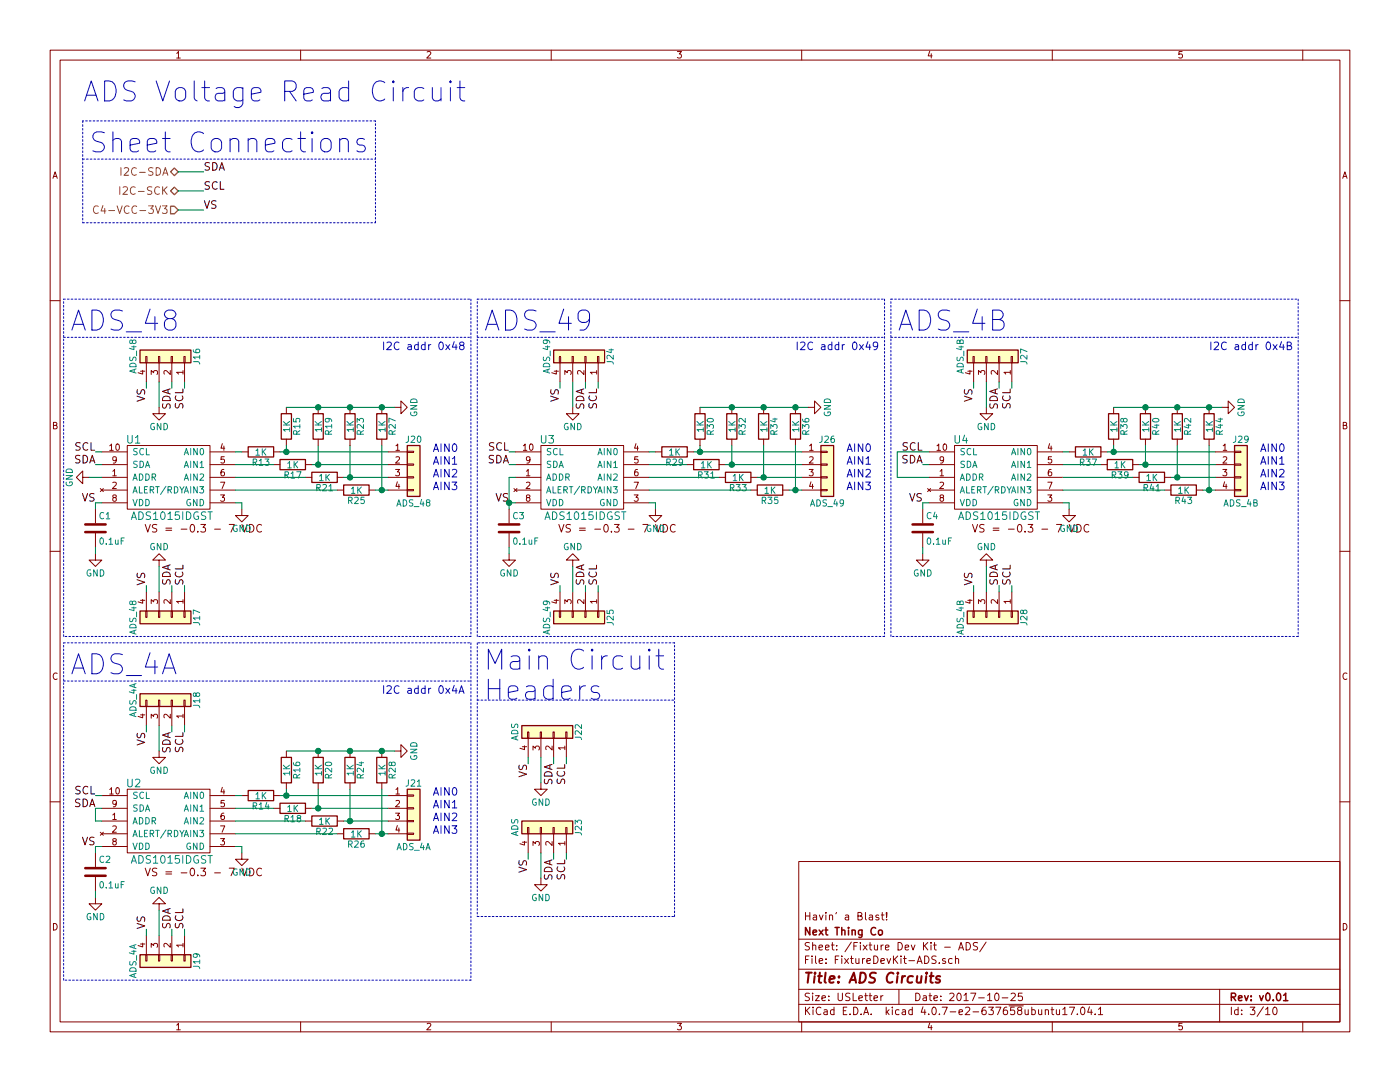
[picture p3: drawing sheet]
EESchema Schematic File Version 2
LIBS:Fixture-Dev-Kit-rescue
LIBS:power
LIBS:device
LIBS:switches
LIBS:relays
LIBS:motors
LIBS:transistors
LIBS:conn
LIBS:linear
LIBS:regul
LIBS:74xx
LIBS:cmos4000
LIBS:adc-dac
LIBS:memory
LIBS:xilinx
LIBS:microcontrollers
LIBS:dsp
LIBS:microchip
LIBS:analog_switches
LIBS:motorola
LIBS:texas
LIBS:intel
LIBS:audio
LIBS:interface
LIBS:digital-audio
LIBS:philips
LIBS:display
LIBS:cypress
LIBS:siliconi
LIBS:opto
LIBS:atmel
LIBS:contrib
LIBS:valves
LIBS:FDN337N
LIBS:Fixture-Dev-Kit-cache
EELAYER 25 0
EELAYER END
$Descr USLetter 11000 8500
encoding utf-8
Sheet 3 10
Title "ADS Circuits"
Date "2017-10-25"
Rev "v0.01"
Comp "Next Thing Co"
Comment1 "Havin' a Blast!"
Comment2 ""
Comment3 ""
Comment4 ""
$EndDescr
Text Notes 650  800  0    157  ~ 0
ADS Voltage Read Circuit
$Comp
L ADS1015IDGST U1
U 1 1
P 1350 4050
F 0 "U1" H 1050 4650 60  0000 C CNN
F 1 "ADS1015IDGST" H 1350 4050 60  0000 C CNN
F 2 "" H 1350 4050 60  0001 C CNN
F 3 "" H 1350 4050 60  0001 C CNN
	1    1350 4050
	1    0    0    -1  
$EndComp
$Comp
L Conn_01x04 J20
U 1 1
P 3250 3650
F 0 "J20" H 3250 3850 50  0000 C CNN
F 1 "ADS_48" H 3250 3350 50  0000 C CNN
F 2 "Pin_Headers:Pin_Header_Straight_1x04_Pitch2.54mm" H 3250 3650 50  0001 C CNN
F 3 "" H 3250 3650 50  0001 C CNN
	1    3250 3650
	1    0    0    -1  
$EndComp
Text Notes 3400 3550 0    60   ~ 0
AIN0
Text Notes 3400 3650 0    60   ~ 0
AIN1
Text Notes 3400 3750 0    60   ~ 0
AIN2
Text Notes 3400 3850 0    60   ~ 0
AIN3
$Comp
L R R19
U 1 1
P 2500 3350
F 0 "R19" V 2580 3350 50  0000 C CNN
F 1 "1K" V 2500 3350 50  0000 C CNN
F 2 "Resistors_SMD:R_0805_HandSoldering" V 2430 3350 50  0001 C CNN
F 3 "" H 2500 3350 50  0001 C CNN
	1    2500 3350
	1    0    0    -1  
$EndComp
$Comp
L R R23
U 1 1
P 2750 3350
F 0 "R23" V 2830 3350 50  0000 C CNN
F 1 "1K" V 2750 3350 50  0000 C CNN
F 2 "Resistors_SMD:R_0805_HandSoldering" V 2680 3350 50  0001 C CNN
F 3 "" H 2750 3350 50  0001 C CNN
	1    2750 3350
	1    0    0    -1  
$EndComp
$Comp
L R R27
U 1 1
P 3000 3350
F 0 "R27" V 3080 3350 50  0000 C CNN
F 1 "1K" V 3000 3350 50  0000 C CNN
F 2 "Resistors_SMD:R_0805_HandSoldering" V 2930 3350 50  0001 C CNN
F 3 "" H 3000 3350 50  0001 C CNN
	1    3000 3350
	1    0    0    -1  
$EndComp
$Comp
L R R13
U 1 1
P 2050 3550
F 0 "R13" V 2130 3550 50  0000 C CNN
F 1 "1K" V 2050 3550 50  0000 C CNN
F 2 "Resistors_SMD:R_0805_HandSoldering" V 1980 3550 50  0001 C CNN
F 3 "" H 2050 3550 50  0001 C CNN
	1    2050 3550
	0    1    1    0   
$EndComp
$Comp
L R R17
U 1 1
P 2300 3650
F 0 "R17" V 2380 3650 50  0000 C CNN
F 1 "1K" V 2300 3650 50  0000 C CNN
F 2 "Resistors_SMD:R_0805_HandSoldering" V 2230 3650 50  0001 C CNN
F 3 "" H 2300 3650 50  0001 C CNN
	1    2300 3650
	0    1    1    0   
$EndComp
$Comp
L R R21
U 1 1
P 2550 3750
F 0 "R21" V 2630 3750 50  0000 C CNN
F 1 "1K" V 2550 3750 50  0000 C CNN
F 2 "Resistors_SMD:R_0805_HandSoldering" V 2480 3750 50  0001 C CNN
F 3 "" H 2550 3750 50  0001 C CNN
	1    2550 3750
	0    1    1    0   
$EndComp
$Comp
L R R25
U 1 1
P 2800 3850
F 0 "R25" V 2880 3850 50  0000 C CNN
F 1 "1K" V 2800 3850 50  0000 C CNN
F 2 "Resistors_SMD:R_0805_HandSoldering" V 2730 3850 50  0001 C CNN
F 3 "" H 2800 3850 50  0001 C CNN
	1    2800 3850
	0    1    1    0   
$EndComp
$Comp
L GND #PWR020
U 1 1
P 3100 3200
F 0 "#PWR020" H 3100 2950 50  0001 C CNN
F 1 "GND" H 3100 3050 50  0000 C CNN
F 2 "" H 3100 3200 50  0001 C CNN
F 3 "" H 3100 3200 50  0001 C CNN
	1    3100 3200
	0    -1   -1   0   
$EndComp
$Comp
L R R15
U 1 1
P 2250 3350
F 0 "R15" V 2330 3350 50  0000 C CNN
F 1 "1K" V 2250 3350 50  0000 C CNN
F 2 "Resistors_SMD:R_0805_HandSoldering" V 2180 3350 50  0001 C CNN
F 3 "" H 2250 3350 50  0001 C CNN
	1    2250 3350
	1    0    0    -1  
$EndComp
$Comp
L GND #PWR021
U 1 1
P 1900 4000
F 0 "#PWR021" H 1900 3750 50  0001 C CNN
F 1 "GND" H 1900 3850 50  0000 C CNN
F 2 "" H 1900 4000 50  0001 C CNN
F 3 "" H 1900 4000 50  0001 C CNN
	1    1900 4000
	1    0    0    -1  
$EndComp
Wire Wire Line
	1850 3950 1900 3950
Wire Wire Line
	1900 3950 1900 4000
$Comp
L GND #PWR022
U 1 1
P 700 3750
F 0 "#PWR022" H 700 3500 50  0001 C CNN
F 1 "GND" H 700 3600 50  0000 C CNN
F 2 "" H 700 3750 50  0001 C CNN
F 3 "" H 700 3750 50  0001 C CNN
	1    700  3750
	0    1    1    0   
$EndComp
Wire Wire Line
	700  3750 800  3750
Text Notes 3000 2750 0    60   ~ 0
I2C addr 0x48\n
Wire Wire Line
	3050 3850 2950 3850
Wire Wire Line
	3000 3500 3000 3850
Connection ~ 3000 3850
Wire Wire Line
	3050 3750 2700 3750
Wire Wire Line
	2750 3500 2750 3750
Connection ~ 2750 3750
Wire Wire Line
	3050 3650 2450 3650
Wire Wire Line
	2500 3500 2500 3650
Connection ~ 2500 3650
Wire Wire Line
	3050 3550 2200 3550
Wire Wire Line
	2250 3500 2250 3550
Connection ~ 2250 3550
Wire Wire Line
	2250 3200 3100 3200
Connection ~ 2500 3200
Connection ~ 2750 3200
Connection ~ 3000 3200
Wire Wire Line
	1850 3550 1900 3550
Wire Wire Line
	1850 3650 2150 3650
Wire Wire Line
	1850 3750 2400 3750
Wire Wire Line
	1850 3850 2650 3850
Text Label 750  3550 2    60   ~ 0
SCL
Text Label 750  3650 2    60   ~ 0
SDA
Text Label 750  3950 2    60   ~ 0
VS
$Comp
L Conn_01x04 J16
U 1 1
P 1350 2800
F 0 "J16" H 1350 3000 50  0000 C CNN
F 1 "ADS_48" H 1350 2500 50  0000 C CNN
F 2 "Pin_Headers:Pin_Header_Straight_1x04_Pitch2.54mm" H 1350 2800 50  0001 C CNN
F 3 "" H 1350 2800 50  0001 C CNN
	1    1350 2800
	0    1    -1   0   
$EndComp
Text Label 1150 3050 3    60   ~ 0
VS
Text Label 1350 3050 3    60   ~ 0
SDA
Text Label 1450 3050 3    60   ~ 0
SCL
$Comp
L GND #PWR023
U 1 1
P 1250 3200
F 0 "#PWR023" H 1250 2950 50  0001 C CNN
F 1 "GND" H 1250 3050 50  0000 C CNN
F 2 "" H 1250 3200 50  0001 C CNN
F 3 "" H 1250 3200 50  0001 C CNN
	1    1250 3200
	1    0    0    -1  
$EndComp
Wire Wire Line
	1150 3000 1150 3050
Wire Wire Line
	1250 3000 1250 3200
Wire Wire Line
	1350 3000 1350 3050
Wire Wire Line
	1450 3000 1450 3050
$Comp
L Conn_01x04 J17
U 1 1
P 1350 4850
F 0 "J17" H 1350 5050 50  0000 C CNN
F 1 "ADS_48" H 1350 4550 50  0000 C CNN
F 2 "Pin_Headers:Pin_Header_Straight_1x04_Pitch2.54mm" H 1350 4850 50  0001 C CNN
F 3 "" H 1350 4850 50  0001 C CNN
	1    1350 4850
	0    1    1    0   
$EndComp
Text Label 1150 4600 1    60   ~ 0
VS
Text Label 1350 4600 1    60   ~ 0
SDA
Text Label 1450 4600 1    60   ~ 0
SCL
$Comp
L GND #PWR024
U 1 1
P 1250 4450
F 0 "#PWR024" H 1250 4200 50  0001 C CNN
F 1 "GND" H 1250 4300 50  0000 C CNN
F 2 "" H 1250 4450 50  0001 C CNN
F 3 "" H 1250 4450 50  0001 C CNN
	1    1250 4450
	1    0    0    1   
$EndComp
Wire Wire Line
	1150 4650 1150 4600
Wire Wire Line
	1250 4650 1250 4450
Wire Wire Line
	1350 4650 1350 4600
Wire Wire Line
	1450 4650 1450 4600
Text Notes 550  2600 0    157  ~ 0
ADS_48
Wire Notes Line
	500  2350 3700 2350
Wire Notes Line
	3700 2350 3700 5000
Wire Notes Line
	3700 5000 500  5000
Wire Notes Line
	500  5000 500  2350
Wire Notes Line
	500  2650 3700 2650
$Comp
L ADS1015IDGST U3
U 1 1
P 4600 4050
F 0 "U3" H 4300 4650 60  0000 C CNN
F 1 "ADS1015IDGST" H 4600 4050 60  0000 C CNN
F 2 "" H 4600 4050 60  0001 C CNN
F 3 "" H 4600 4050 60  0001 C CNN
	1    4600 4050
	1    0    0    -1  
$EndComp
$Comp
L Conn_01x04 J26
U 1 1
P 6500 3650
F 0 "J26" H 6500 3850 50  0000 C CNN
F 1 "ADS_49" H 6500 3350 50  0000 C CNN
F 2 "Pin_Headers:Pin_Header_Straight_1x04_Pitch2.54mm" H 6500 3650 50  0001 C CNN
F 3 "" H 6500 3650 50  0001 C CNN
	1    6500 3650
	1    0    0    -1  
$EndComp
Text Notes 6650 3550 0    60   ~ 0
AIN0
Text Notes 6650 3650 0    60   ~ 0
AIN1
Text Notes 6650 3750 0    60   ~ 0
AIN2
Text Notes 6650 3850 0    60   ~ 0
AIN3
$Comp
L R R32
U 1 1
P 5750 3350
F 0 "R32" V 5830 3350 50  0000 C CNN
F 1 "1K" V 5750 3350 50  0000 C CNN
F 2 "Resistors_SMD:R_0805_HandSoldering" V 5680 3350 50  0001 C CNN
F 3 "" H 5750 3350 50  0001 C CNN
	1    5750 3350
	1    0    0    -1  
$EndComp
$Comp
L R R34
U 1 1
P 6000 3350
F 0 "R34" V 6080 3350 50  0000 C CNN
F 1 "1K" V 6000 3350 50  0000 C CNN
F 2 "Resistors_SMD:R_0805_HandSoldering" V 5930 3350 50  0001 C CNN
F 3 "" H 6000 3350 50  0001 C CNN
	1    6000 3350
	1    0    0    -1  
$EndComp
$Comp
L R R36
U 1 1
P 6250 3350
F 0 "R36" V 6330 3350 50  0000 C CNN
F 1 "1K" V 6250 3350 50  0000 C CNN
F 2 "Resistors_SMD:R_0805_HandSoldering" V 6180 3350 50  0001 C CNN
F 3 "" H 6250 3350 50  0001 C CNN
	1    6250 3350
	1    0    0    -1  
$EndComp
$Comp
L R R29
U 1 1
P 5300 3550
F 0 "R29" V 5380 3550 50  0000 C CNN
F 1 "1K" V 5300 3550 50  0000 C CNN
F 2 "Resistors_SMD:R_0805_HandSoldering" V 5230 3550 50  0001 C CNN
F 3 "" H 5300 3550 50  0001 C CNN
	1    5300 3550
	0    1    1    0   
$EndComp
$Comp
L R R31
U 1 1
P 5550 3650
F 0 "R31" V 5630 3650 50  0000 C CNN
F 1 "1K" V 5550 3650 50  0000 C CNN
F 2 "Resistors_SMD:R_0805_HandSoldering" V 5480 3650 50  0001 C CNN
F 3 "" H 5550 3650 50  0001 C CNN
	1    5550 3650
	0    1    1    0   
$EndComp
$Comp
L R R33
U 1 1
P 5800 3750
F 0 "R33" V 5880 3750 50  0000 C CNN
F 1 "1K" V 5800 3750 50  0000 C CNN
F 2 "Resistors_SMD:R_0805_HandSoldering" V 5730 3750 50  0001 C CNN
F 3 "" H 5800 3750 50  0001 C CNN
	1    5800 3750
	0    1    1    0   
$EndComp
$Comp
L R R35
U 1 1
P 6050 3850
F 0 "R35" V 6130 3850 50  0000 C CNN
F 1 "1K" V 6050 3850 50  0000 C CNN
F 2 "Resistors_SMD:R_0805_HandSoldering" V 5980 3850 50  0001 C CNN
F 3 "" H 6050 3850 50  0001 C CNN
	1    6050 3850
	0    1    1    0   
$EndComp
$Comp
L GND #PWR025
U 1 1
P 6350 3200
F 0 "#PWR025" H 6350 2950 50  0001 C CNN
F 1 "GND" H 6350 3050 50  0000 C CNN
F 2 "" H 6350 3200 50  0001 C CNN
F 3 "" H 6350 3200 50  0001 C CNN
	1    6350 3200
	0    -1   -1   0   
$EndComp
$Comp
L R R30
U 1 1
P 5500 3350
F 0 "R30" V 5580 3350 50  0000 C CNN
F 1 "1K" V 5500 3350 50  0000 C CNN
F 2 "Resistors_SMD:R_0805_HandSoldering" V 5430 3350 50  0001 C CNN
F 3 "" H 5500 3350 50  0001 C CNN
	1    5500 3350
	1    0    0    -1  
$EndComp
$Comp
L GND #PWR026
U 1 1
P 5150 4000
F 0 "#PWR026" H 5150 3750 50  0001 C CNN
F 1 "GND" H 5150 3850 50  0000 C CNN
F 2 "" H 5150 4000 50  0001 C CNN
F 3 "" H 5150 4000 50  0001 C CNN
	1    5150 4000
	1    0    0    -1  
$EndComp
Wire Wire Line
	5100 3950 5150 3950
Wire Wire Line
	5150 3950 5150 4000
Text Notes 6250 2750 0    60   ~ 0
I2C addr 0x49
Wire Wire Line
	6300 3850 6200 3850
Wire Wire Line
	6250 3500 6250 3850
Connection ~ 6250 3850
Wire Wire Line
	6300 3750 5950 3750
Wire Wire Line
	6000 3500 6000 3750
Connection ~ 6000 3750
Wire Wire Line
	6300 3650 5700 3650
Wire Wire Line
	5750 3500 5750 3650
Connection ~ 5750 3650
Wire Wire Line
	6300 3550 5450 3550
Wire Wire Line
	5500 3500 5500 3550
Connection ~ 5500 3550
Wire Wire Line
	5500 3200 6350 3200
Connection ~ 5750 3200
Connection ~ 6000 3200
Connection ~ 6250 3200
Wire Wire Line
	5100 3550 5150 3550
Wire Wire Line
	5100 3650 5400 3650
Wire Wire Line
	5100 3750 5650 3750
Wire Wire Line
	5100 3850 5900 3850
Text Label 4000 3550 2    60   ~ 0
SCL
Text Label 4000 3650 2    60   ~ 0
SDA
Text Label 4000 3950 2    60   ~ 0
VS
$Comp
L Conn_01x04 J24
U 1 1
P 4600 2800
F 0 "J24" H 4600 3000 50  0000 C CNN
F 1 "ADS_49" H 4600 2500 50  0000 C CNN
F 2 "Pin_Headers:Pin_Header_Straight_1x04_Pitch2.54mm" H 4600 2800 50  0001 C CNN
F 3 "" H 4600 2800 50  0001 C CNN
	1    4600 2800
	0    1    -1   0   
$EndComp
Text Label 4400 3050 3    60   ~ 0
VS
Text Label 4600 3050 3    60   ~ 0
SDA
Text Label 4700 3050 3    60   ~ 0
SCL
$Comp
L GND #PWR027
U 1 1
P 4500 3200
F 0 "#PWR027" H 4500 2950 50  0001 C CNN
F 1 "GND" H 4500 3050 50  0000 C CNN
F 2 "" H 4500 3200 50  0001 C CNN
F 3 "" H 4500 3200 50  0001 C CNN
	1    4500 3200
	1    0    0    -1  
$EndComp
Wire Wire Line
	4400 3000 4400 3050
Wire Wire Line
	4500 3000 4500 3200
Wire Wire Line
	4600 3000 4600 3050
Wire Wire Line
	4700 3000 4700 3050
$Comp
L Conn_01x04 J25
U 1 1
P 4600 4850
F 0 "J25" H 4600 5050 50  0000 C CNN
F 1 "ADS_49" H 4600 4550 50  0000 C CNN
F 2 "Pin_Headers:Pin_Header_Straight_1x04_Pitch2.54mm" H 4600 4850 50  0001 C CNN
F 3 "" H 4600 4850 50  0001 C CNN
	1    4600 4850
	0    1    1    0   
$EndComp
Text Label 4400 4600 1    60   ~ 0
VS
Text Label 4600 4600 1    60   ~ 0
SDA
Text Label 4700 4600 1    60   ~ 0
SCL
$Comp
L GND #PWR028
U 1 1
P 4500 4450
F 0 "#PWR028" H 4500 4200 50  0001 C CNN
F 1 "GND" H 4500 4300 50  0000 C CNN
F 2 "" H 4500 4450 50  0001 C CNN
F 3 "" H 4500 4450 50  0001 C CNN
	1    4500 4450
	1    0    0    1   
$EndComp
Wire Wire Line
	4400 4650 4400 4600
Wire Wire Line
	4500 4650 4500 4450
Wire Wire Line
	4600 4650 4600 4600
Wire Wire Line
	4700 4650 4700 4600
Text Notes 3800 2600 0    157  ~ 0
ADS_49\n
Wire Notes Line
	3750 2350 6950 2350
Wire Notes Line
	6950 2350 6950 5000
Wire Notes Line
	6950 5000 3750 5000
Wire Notes Line
	3750 5000 3750 2350
Wire Notes Line
	3750 2650 6950 2650
$Comp
L ADS1015IDGST U2
U 1 1
P 1350 6750
F 0 "U2" H 1050 7350 60  0000 C CNN
F 1 "ADS1015IDGST" H 1350 6750 60  0000 C CNN
F 2 "" H 1350 6750 60  0001 C CNN
F 3 "" H 1350 6750 60  0001 C CNN
	1    1350 6750
	1    0    0    -1  
$EndComp
$Comp
L Conn_01x04 J21
U 1 1
P 3250 6350
F 0 "J21" H 3250 6550 50  0000 C CNN
F 1 "ADS_4A" H 3250 6050 50  0000 C CNN
F 2 "Pin_Headers:Pin_Header_Straight_1x04_Pitch2.54mm" H 3250 6350 50  0001 C CNN
F 3 "" H 3250 6350 50  0001 C CNN
	1    3250 6350
	1    0    0    -1  
$EndComp
Text Notes 3400 6250 0    60   ~ 0
AIN0
Text Notes 3400 6350 0    60   ~ 0
AIN1
Text Notes 3400 6450 0    60   ~ 0
AIN2
Text Notes 3400 6550 0    60   ~ 0
AIN3
$Comp
L R R20
U 1 1
P 2500 6050
F 0 "R20" V 2580 6050 50  0000 C CNN
F 1 "1K" V 2500 6050 50  0000 C CNN
F 2 "Resistors_SMD:R_0805_HandSoldering" V 2430 6050 50  0001 C CNN
F 3 "" H 2500 6050 50  0001 C CNN
	1    2500 6050
	1    0    0    -1  
$EndComp
$Comp
L R R24
U 1 1
P 2750 6050
F 0 "R24" V 2830 6050 50  0000 C CNN
F 1 "1K" V 2750 6050 50  0000 C CNN
F 2 "Resistors_SMD:R_0805_HandSoldering" V 2680 6050 50  0001 C CNN
F 3 "" H 2750 6050 50  0001 C CNN
	1    2750 6050
	1    0    0    -1  
$EndComp
$Comp
L R R28
U 1 1
P 3000 6050
F 0 "R28" V 3080 6050 50  0000 C CNN
F 1 "1K" V 3000 6050 50  0000 C CNN
F 2 "Resistors_SMD:R_0805_HandSoldering" V 2930 6050 50  0001 C CNN
F 3 "" H 3000 6050 50  0001 C CNN
	1    3000 6050
	1    0    0    -1  
$EndComp
$Comp
L R R14
U 1 1
P 2050 6250
F 0 "R14" V 2130 6250 50  0000 C CNN
F 1 "1K" V 2050 6250 50  0000 C CNN
F 2 "Resistors_SMD:R_0805_HandSoldering" V 1980 6250 50  0001 C CNN
F 3 "" H 2050 6250 50  0001 C CNN
	1    2050 6250
	0    1    1    0   
$EndComp
$Comp
L R R18
U 1 1
P 2300 6350
F 0 "R18" V 2380 6350 50  0000 C CNN
F 1 "1K" V 2300 6350 50  0000 C CNN
F 2 "Resistors_SMD:R_0805_HandSoldering" V 2230 6350 50  0001 C CNN
F 3 "" H 2300 6350 50  0001 C CNN
	1    2300 6350
	0    1    1    0   
$EndComp
$Comp
L R R22
U 1 1
P 2550 6450
F 0 "R22" V 2630 6450 50  0000 C CNN
F 1 "1K" V 2550 6450 50  0000 C CNN
F 2 "Resistors_SMD:R_0805_HandSoldering" V 2480 6450 50  0001 C CNN
F 3 "" H 2550 6450 50  0001 C CNN
	1    2550 6450
	0    1    1    0   
$EndComp
$Comp
L R R26
U 1 1
P 2800 6550
F 0 "R26" V 2880 6550 50  0000 C CNN
F 1 "1K" V 2800 6550 50  0000 C CNN
F 2 "Resistors_SMD:R_0805_HandSoldering" V 2730 6550 50  0001 C CNN
F 3 "" H 2800 6550 50  0001 C CNN
	1    2800 6550
	0    1    1    0   
$EndComp
$Comp
L GND #PWR029
U 1 1
P 3100 5900
F 0 "#PWR029" H 3100 5650 50  0001 C CNN
F 1 "GND" H 3100 5750 50  0000 C CNN
F 2 "" H 3100 5900 50  0001 C CNN
F 3 "" H 3100 5900 50  0001 C CNN
	1    3100 5900
	0    -1   -1   0   
$EndComp
$Comp
L R R16
U 1 1
P 2250 6050
F 0 "R16" V 2330 6050 50  0000 C CNN
F 1 "1K" V 2250 6050 50  0000 C CNN
F 2 "Resistors_SMD:R_0805_HandSoldering" V 2180 6050 50  0001 C CNN
F 3 "" H 2250 6050 50  0001 C CNN
	1    2250 6050
	1    0    0    -1  
$EndComp
$Comp
L GND #PWR030
U 1 1
P 1900 6700
F 0 "#PWR030" H 1900 6450 50  0001 C CNN
F 1 "GND" H 1900 6550 50  0000 C CNN
F 2 "" H 1900 6700 50  0001 C CNN
F 3 "" H 1900 6700 50  0001 C CNN
	1    1900 6700
	1    0    0    -1  
$EndComp
Wire Wire Line
	1850 6650 1900 6650
Wire Wire Line
	1900 6650 1900 6700
Text Notes 3000 5450 0    60   ~ 0
I2C addr 0x4A
Wire Wire Line
	3050 6550 2950 6550
Wire Wire Line
	3000 6200 3000 6550
Connection ~ 3000 6550
Wire Wire Line
	3050 6450 2700 6450
Wire Wire Line
	2750 6200 2750 6450
Connection ~ 2750 6450
Wire Wire Line
	3050 6350 2450 6350
Wire Wire Line
	2500 6200 2500 6350
Connection ~ 2500 6350
Wire Wire Line
	3050 6250 2200 6250
Wire Wire Line
	2250 6200 2250 6250
Connection ~ 2250 6250
Wire Wire Line
	2250 5900 3100 5900
Connection ~ 2500 5900
Connection ~ 2750 5900
Connection ~ 3000 5900
Wire Wire Line
	1850 6250 1900 6250
Wire Wire Line
	1850 6350 2150 6350
Wire Wire Line
	1850 6450 2400 6450
Wire Wire Line
	1850 6550 2650 6550
Text Label 750  6250 2    60   ~ 0
SCL
Text Label 750  6350 2    60   ~ 0
SDA
Text Label 750  6650 2    60   ~ 0
VS
$Comp
L Conn_01x04 J18
U 1 1
P 1350 5500
F 0 "J18" H 1350 5700 50  0000 C CNN
F 1 "ADS_4A" H 1350 5200 50  0000 C CNN
F 2 "Pin_Headers:Pin_Header_Straight_1x04_Pitch2.54mm" H 1350 5500 50  0001 C CNN
F 3 "" H 1350 5500 50  0001 C CNN
	1    1350 5500
	0    1    -1   0   
$EndComp
Text Label 1150 5750 3    60   ~ 0
VS
Text Label 1350 5750 3    60   ~ 0
SDA
Text Label 1450 5750 3    60   ~ 0
SCL
$Comp
L GND #PWR031
U 1 1
P 1250 5900
F 0 "#PWR031" H 1250 5650 50  0001 C CNN
F 1 "GND" H 1250 5750 50  0000 C CNN
F 2 "" H 1250 5900 50  0001 C CNN
F 3 "" H 1250 5900 50  0001 C CNN
	1    1250 5900
	1    0    0    -1  
$EndComp
Wire Wire Line
	1150 5700 1150 5750
Wire Wire Line
	1250 5700 1250 5900
Wire Wire Line
	1350 5700 1350 5750
Wire Wire Line
	1450 5700 1450 5750
$Comp
L Conn_01x04 J19
U 1 1
P 1350 7550
F 0 "J19" H 1350 7750 50  0000 C CNN
F 1 "ADS_4A" H 1350 7250 50  0000 C CNN
F 2 "Pin_Headers:Pin_Header_Straight_1x04_Pitch2.54mm" H 1350 7550 50  0001 C CNN
F 3 "" H 1350 7550 50  0001 C CNN
	1    1350 7550
	0    1    1    0   
$EndComp
Text Label 1150 7300 1    60   ~ 0
VS
Text Label 1350 7300 1    60   ~ 0
SDA
Text Label 1450 7300 1    60   ~ 0
SCL
$Comp
L GND #PWR032
U 1 1
P 1250 7150
F 0 "#PWR032" H 1250 6900 50  0001 C CNN
F 1 "GND" H 1250 7000 50  0000 C CNN
F 2 "" H 1250 7150 50  0001 C CNN
F 3 "" H 1250 7150 50  0001 C CNN
	1    1250 7150
	1    0    0    1   
$EndComp
Wire Wire Line
	1150 7350 1150 7300
Wire Wire Line
	1250 7350 1250 7150
Wire Wire Line
	1350 7350 1350 7300
Wire Wire Line
	1450 7350 1450 7300
Text Notes 550  5300 0    157  ~ 0
ADS_4A
Wire Notes Line
	500  5050 3700 5050
Wire Notes Line
	3700 5050 3700 7700
Wire Notes Line
	3700 7700 500  7700
Wire Notes Line
	500  7700 500  5050
Wire Notes Line
	500  5350 3700 5350
$Comp
L ADS1015IDGST U4
U 1 1
P 7850 4050
F 0 "U4" H 7550 4650 60  0000 C CNN
F 1 "ADS1015IDGST" H 7850 4050 60  0000 C CNN
F 2 "" H 7850 4050 60  0001 C CNN
F 3 "" H 7850 4050 60  0001 C CNN
	1    7850 4050
	1    0    0    -1  
$EndComp
$Comp
L Conn_01x04 J29
U 1 1
P 9750 3650
F 0 "J29" H 9750 3850 50  0000 C CNN
F 1 "ADS_4B" H 9750 3350 50  0000 C CNN
F 2 "Pin_Headers:Pin_Header_Straight_1x04_Pitch2.54mm" H 9750 3650 50  0001 C CNN
F 3 "" H 9750 3650 50  0001 C CNN
	1    9750 3650
	1    0    0    -1  
$EndComp
Text Notes 9900 3550 0    60   ~ 0
AIN0
Text Notes 9900 3650 0    60   ~ 0
AIN1
Text Notes 9900 3750 0    60   ~ 0
AIN2
Text Notes 9900 3850 0    60   ~ 0
AIN3
$Comp
L R R40
U 1 1
P 9000 3350
F 0 "R40" V 9080 3350 50  0000 C CNN
F 1 "1K" V 9000 3350 50  0000 C CNN
F 2 "Resistors_SMD:R_0805_HandSoldering" V 8930 3350 50  0001 C CNN
F 3 "" H 9000 3350 50  0001 C CNN
	1    9000 3350
	1    0    0    -1  
$EndComp
$Comp
L R R42
U 1 1
P 9250 3350
F 0 "R42" V 9330 3350 50  0000 C CNN
F 1 "1K" V 9250 3350 50  0000 C CNN
F 2 "Resistors_SMD:R_0805_HandSoldering" V 9180 3350 50  0001 C CNN
F 3 "" H 9250 3350 50  0001 C CNN
	1    9250 3350
	1    0    0    -1  
$EndComp
$Comp
L R R44
U 1 1
P 9500 3350
F 0 "R44" V 9580 3350 50  0000 C CNN
F 1 "1K" V 9500 3350 50  0000 C CNN
F 2 "Resistors_SMD:R_0805_HandSoldering" V 9430 3350 50  0001 C CNN
F 3 "" H 9500 3350 50  0001 C CNN
	1    9500 3350
	1    0    0    -1  
$EndComp
$Comp
L R R37
U 1 1
P 8550 3550
F 0 "R37" V 8630 3550 50  0000 C CNN
F 1 "1K" V 8550 3550 50  0000 C CNN
F 2 "Resistors_SMD:R_0805_HandSoldering" V 8480 3550 50  0001 C CNN
F 3 "" H 8550 3550 50  0001 C CNN
	1    8550 3550
	0    1    1    0   
$EndComp
$Comp
L R R39
U 1 1
P 8800 3650
F 0 "R39" V 8880 3650 50  0000 C CNN
F 1 "1K" V 8800 3650 50  0000 C CNN
F 2 "Resistors_SMD:R_0805_HandSoldering" V 8730 3650 50  0001 C CNN
F 3 "" H 8800 3650 50  0001 C CNN
	1    8800 3650
	0    1    1    0   
$EndComp
$Comp
L R R41
U 1 1
P 9050 3750
F 0 "R41" V 9130 3750 50  0000 C CNN
F 1 "1K" V 9050 3750 50  0000 C CNN
F 2 "Resistors_SMD:R_0805_HandSoldering" V 8980 3750 50  0001 C CNN
F 3 "" H 9050 3750 50  0001 C CNN
	1    9050 3750
	0    1    1    0   
$EndComp
$Comp
L R R43
U 1 1
P 9300 3850
F 0 "R43" V 9380 3850 50  0000 C CNN
F 1 "1K" V 9300 3850 50  0000 C CNN
F 2 "Resistors_SMD:R_0805_HandSoldering" V 9230 3850 50  0001 C CNN
F 3 "" H 9300 3850 50  0001 C CNN
	1    9300 3850
	0    1    1    0   
$EndComp
$Comp
L GND #PWR033
U 1 1
P 9600 3200
F 0 "#PWR033" H 9600 2950 50  0001 C CNN
F 1 "GND" H 9600 3050 50  0000 C CNN
F 2 "" H 9600 3200 50  0001 C CNN
F 3 "" H 9600 3200 50  0001 C CNN
	1    9600 3200
	0    -1   -1   0   
$EndComp
$Comp
L R R38
U 1 1
P 8750 3350
F 0 "R38" V 8830 3350 50  0000 C CNN
F 1 "1K" V 8750 3350 50  0000 C CNN
F 2 "Resistors_SMD:R_0805_HandSoldering" V 8680 3350 50  0001 C CNN
F 3 "" H 8750 3350 50  0001 C CNN
	1    8750 3350
	1    0    0    -1  
$EndComp
$Comp
L GND #PWR034
U 1 1
P 8400 4000
F 0 "#PWR034" H 8400 3750 50  0001 C CNN
F 1 "GND" H 8400 3850 50  0000 C CNN
F 2 "" H 8400 4000 50  0001 C CNN
F 3 "" H 8400 4000 50  0001 C CNN
	1    8400 4000
	1    0    0    -1  
$EndComp
Wire Wire Line
	8350 3950 8400 3950
Wire Wire Line
	8400 3950 8400 4000
Text Notes 9500 2750 0    60   ~ 0
I2C addr 0x4B
Wire Wire Line
	9550 3850 9450 3850
Wire Wire Line
	9500 3500 9500 3850
Connection ~ 9500 3850
Wire Wire Line
	9550 3750 9200 3750
Wire Wire Line
	9250 3500 9250 3750
Connection ~ 9250 3750
Wire Wire Line
	9550 3650 8950 3650
Wire Wire Line
	9000 3500 9000 3650
Connection ~ 9000 3650
Wire Wire Line
	9550 3550 8700 3550
Wire Wire Line
	8750 3500 8750 3550
Connection ~ 8750 3550
Wire Wire Line
	8750 3200 9600 3200
Connection ~ 9000 3200
Connection ~ 9250 3200
Connection ~ 9500 3200
Wire Wire Line
	8350 3550 8400 3550
Wire Wire Line
	8350 3650 8650 3650
Wire Wire Line
	8350 3750 8900 3750
Wire Wire Line
	8350 3850 9150 3850
Text Label 7250 3550 2    60   ~ 0
SCL
Text Label 7250 3650 2    60   ~ 0
SDA
Text Label 7250 3950 2    60   ~ 0
VS
$Comp
L Conn_01x04 J27
U 1 1
P 7850 2800
F 0 "J27" H 7850 3000 50  0000 C CNN
F 1 "ADS_4B" H 7850 2500 50  0000 C CNN
F 2 "Pin_Headers:Pin_Header_Straight_1x04_Pitch2.54mm" H 7850 2800 50  0001 C CNN
F 3 "" H 7850 2800 50  0001 C CNN
	1    7850 2800
	0    1    -1   0   
$EndComp
Text Label 7650 3050 3    60   ~ 0
VS
Text Label 7850 3050 3    60   ~ 0
SDA
Text Label 7950 3050 3    60   ~ 0
SCL
$Comp
L GND #PWR035
U 1 1
P 7750 3200
F 0 "#PWR035" H 7750 2950 50  0001 C CNN
F 1 "GND" H 7750 3050 50  0000 C CNN
F 2 "" H 7750 3200 50  0001 C CNN
F 3 "" H 7750 3200 50  0001 C CNN
	1    7750 3200
	1    0    0    -1  
$EndComp
Wire Wire Line
	7650 3000 7650 3050
Wire Wire Line
	7750 3000 7750 3200
Wire Wire Line
	7850 3000 7850 3050
Wire Wire Line
	7950 3000 7950 3050
$Comp
L Conn_01x04 J28
U 1 1
P 7850 4850
F 0 "J28" H 7850 5050 50  0000 C CNN
F 1 "ADS_4B" H 7850 4550 50  0000 C CNN
F 2 "Pin_Headers:Pin_Header_Straight_1x04_Pitch2.54mm" H 7850 4850 50  0001 C CNN
F 3 "" H 7850 4850 50  0001 C CNN
	1    7850 4850
	0    1    1    0   
$EndComp
Text Label 7650 4600 1    60   ~ 0
VS
Text Label 7850 4600 1    60   ~ 0
SDA
Text Label 7950 4600 1    60   ~ 0
SCL
$Comp
L GND #PWR036
U 1 1
P 7750 4450
F 0 "#PWR036" H 7750 4200 50  0001 C CNN
F 1 "GND" H 7750 4300 50  0000 C CNN
F 2 "" H 7750 4450 50  0001 C CNN
F 3 "" H 7750 4450 50  0001 C CNN
	1    7750 4450
	1    0    0    1   
$EndComp
Wire Wire Line
	7650 4650 7650 4600
Wire Wire Line
	7750 4650 7750 4450
Wire Wire Line
	7850 4650 7850 4600
Wire Wire Line
	7950 4650 7950 4600
Text Notes 7050 2600 0    157  ~ 0
ADS_4B\n
Wire Notes Line
	7000 2350 10200 2350
Wire Notes Line
	10200 2350 10200 5000
Wire Notes Line
	10200 5000 7000 5000
Wire Notes Line
	7000 5000 7000 2350
Wire Notes Line
	7000 2650 10200 2650
Wire Wire Line
	4050 3950 4000 3950
Wire Wire Line
	4000 3750 4000 4000
Wire Wire Line
	4000 3750 4050 3750
Wire Wire Line
	750  3950 800  3950
Wire Wire Line
	750  3650 800  3650
Wire Wire Line
	750  3550 800  3550
Wire Wire Line
	4000 3550 4050 3550
Wire Wire Line
	4000 3650 4050 3650
Wire Wire Line
	7050 3550 7300 3550
Wire Wire Line
	7250 3650 7300 3650
Wire Wire Line
	7250 3950 7300 3950
Wire Wire Line
	750  6250 800  6250
Wire Wire Line
	750  6350 800  6350
Wire Wire Line
	750  6650 800  6650
Wire Wire Line
	800  6450 750  6450
Wire Wire Line
	750  6450 750  6350
Wire Wire Line
	7300 3750 7050 3750
Wire Wire Line
	7050 3750 7050 3550
Text Notes 3800 5500 0    157  ~ 0
Main Circuit\nHeaders
$Comp
L Conn_01x04 J22
U 1 1
P 4350 5750
F 0 "J22" H 4350 5950 50  0000 C CNN
F 1 "ADS" H 4350 5450 50  0000 C CNN
F 2 "Pin_Headers:Pin_Header_Straight_1x04_Pitch2.54mm" H 4350 5750 50  0001 C CNN
F 3 "" H 4350 5750 50  0001 C CNN
	1    4350 5750
	0    1    -1   0   
$EndComp
Text Label 4150 6000 3    60   ~ 0
VS
Text Label 4350 6000 3    60   ~ 0
SDA
Text Label 4450 6000 3    60   ~ 0
SCL
$Comp
L GND #PWR037
U 1 1
P 4250 6150
F 0 "#PWR037" H 4250 5900 50  0001 C CNN
F 1 "GND" H 4250 6000 50  0000 C CNN
F 2 "" H 4250 6150 50  0001 C CNN
F 3 "" H 4250 6150 50  0001 C CNN
	1    4250 6150
	1    0    0    -1  
$EndComp
Wire Wire Line
	4150 5950 4150 6000
Wire Wire Line
	4250 5950 4250 6150
Wire Wire Line
	4350 5950 4350 6000
Wire Wire Line
	4450 5950 4450 6000
$Comp
L Conn_01x04 J23
U 1 1
P 4350 6500
F 0 "J23" H 4350 6700 50  0000 C CNN
F 1 "ADS" H 4350 6200 50  0000 C CNN
F 2 "Pin_Headers:Pin_Header_Straight_1x04_Pitch2.54mm" H 4350 6500 50  0001 C CNN
F 3 "" H 4350 6500 50  0001 C CNN
	1    4350 6500
	0    1    -1   0   
$EndComp
Text Label 4150 6750 3    60   ~ 0
VS
Text Label 4350 6750 3    60   ~ 0
SDA
Text Label 4450 6750 3    60   ~ 0
SCL
$Comp
L GND #PWR038
U 1 1
P 4250 6900
F 0 "#PWR038" H 4250 6650 50  0001 C CNN
F 1 "GND" H 4250 6750 50  0000 C CNN
F 2 "" H 4250 6900 50  0001 C CNN
F 3 "" H 4250 6900 50  0001 C CNN
	1    4250 6900
	1    0    0    -1  
$EndComp
Wire Wire Line
	4150 6700 4150 6750
Wire Wire Line
	4250 6700 4250 6900
Wire Wire Line
	4350 6700 4350 6750
Wire Wire Line
	4450 6700 4450 6750
Wire Notes Line
	3750 5050 3750 7200
Wire Notes Line
	3750 7200 5300 7200
Wire Notes Line
	5300 7200 5300 5050
Wire Notes Line
	5300 5050 3750 5050
Wire Notes Line
	3750 5500 5300 5500
$Comp
L C C1
U 1 1
P 750 4150
F 0 "C1" H 775 4250 50  0000 L CNN
F 1 "0.1uF" H 775 4050 50  0000 L CNN
F 2 "Capacitors_SMD:C_0805_HandSoldering" H 788 4000 50  0001 C CNN
F 3 "" H 750 4150 50  0001 C CNN
	1    750  4150
	1    0    0    -1  
$EndComp
$Comp
L GND #PWR039
U 1 1
P 750 4350
F 0 "#PWR039" H 750 4100 50  0001 C CNN
F 1 "GND" H 750 4200 50  0000 C CNN
F 2 "" H 750 4350 50  0001 C CNN
F 3 "" H 750 4350 50  0001 C CNN
	1    750  4350
	1    0    0    -1  
$EndComp
Wire Wire Line
	750  3950 750  4000
Wire Wire Line
	750  4300 750  4350
$Comp
L C C3
U 1 1
P 4000 4150
F 0 "C3" H 4025 4250 50  0000 L CNN
F 1 "0.1uF" H 4025 4050 50  0000 L CNN
F 2 "Capacitors_SMD:C_0805_HandSoldering" H 4038 4000 50  0001 C CNN
F 3 "" H 4000 4150 50  0001 C CNN
	1    4000 4150
	1    0    0    -1  
$EndComp
$Comp
L GND #PWR040
U 1 1
P 4000 4350
F 0 "#PWR040" H 4000 4100 50  0001 C CNN
F 1 "GND" H 4000 4200 50  0000 C CNN
F 2 "" H 4000 4350 50  0001 C CNN
F 3 "" H 4000 4350 50  0001 C CNN
	1    4000 4350
	1    0    0    -1  
$EndComp
Connection ~ 4000 3950
Wire Wire Line
	4000 4300 4000 4350
$Comp
L C C2
U 1 1
P 750 6850
F 0 "C2" H 775 6950 50  0000 L CNN
F 1 "0.1uF" H 775 6750 50  0000 L CNN
F 2 "Capacitors_SMD:C_0805_HandSoldering" H 788 6700 50  0001 C CNN
F 3 "" H 750 6850 50  0001 C CNN
	1    750  6850
	1    0    0    -1  
$EndComp
$Comp
L GND #PWR041
U 1 1
P 750 7050
F 0 "#PWR041" H 750 6800 50  0001 C CNN
F 1 "GND" H 750 6900 50  0000 C CNN
F 2 "" H 750 7050 50  0001 C CNN
F 3 "" H 750 7050 50  0001 C CNN
	1    750  7050
	1    0    0    -1  
$EndComp
Wire Wire Line
	750  6650 750  6700
Wire Wire Line
	750  7000 750  7050
$Comp
L C C4
U 1 1
P 7250 4150
F 0 "C4" H 7275 4250 50  0000 L CNN
F 1 "0.1uF" H 7275 4050 50  0000 L CNN
F 2 "Capacitors_SMD:C_0805_HandSoldering" H 7288 4000 50  0001 C CNN
F 3 "" H 7250 4150 50  0001 C CNN
	1    7250 4150
	1    0    0    -1  
$EndComp
$Comp
L GND #PWR042
U 1 1
P 7250 4350
F 0 "#PWR042" H 7250 4100 50  0001 C CNN
F 1 "GND" H 7250 4200 50  0000 C CNN
F 2 "" H 7250 4350 50  0001 C CNN
F 3 "" H 7250 4350 50  0001 C CNN
	1    7250 4350
	1    0    0    -1  
$EndComp
Wire Wire Line
	7250 3950 7250 4000
Wire Wire Line
	7250 4300 7250 4350
Text HLabel 1400 1350 0    60   BiDi ~ 0
I2C-SDA
Text HLabel 1400 1500 0    60   BiDi ~ 0
I2C-SCK
Text HLabel 1400 1650 0    60   Input ~ 0
C4-VCC-3V3
Text Label 1600 1650 0    60   ~ 0
VS
Text Label 1600 1350 0    60   ~ 0
SDA
Text Label 1600 1500 0    60   ~ 0
SCL
Wire Wire Line
	1400 1350 1600 1350
Wire Wire Line
	1600 1500 1400 1500
Wire Wire Line
	1400 1650 1600 1650
Text Notes 700  1200 0    157  ~ 0
Sheet Connections
Wire Notes Line
	650  950  650  1750
Wire Notes Line
	650  1750 2950 1750
Wire Notes Line
	2950 1750 2950 950 
Wire Notes Line
	2950 950  650  950 
Wire Notes Line
	650  1250 2950 1250
$EndSCHEMATC
